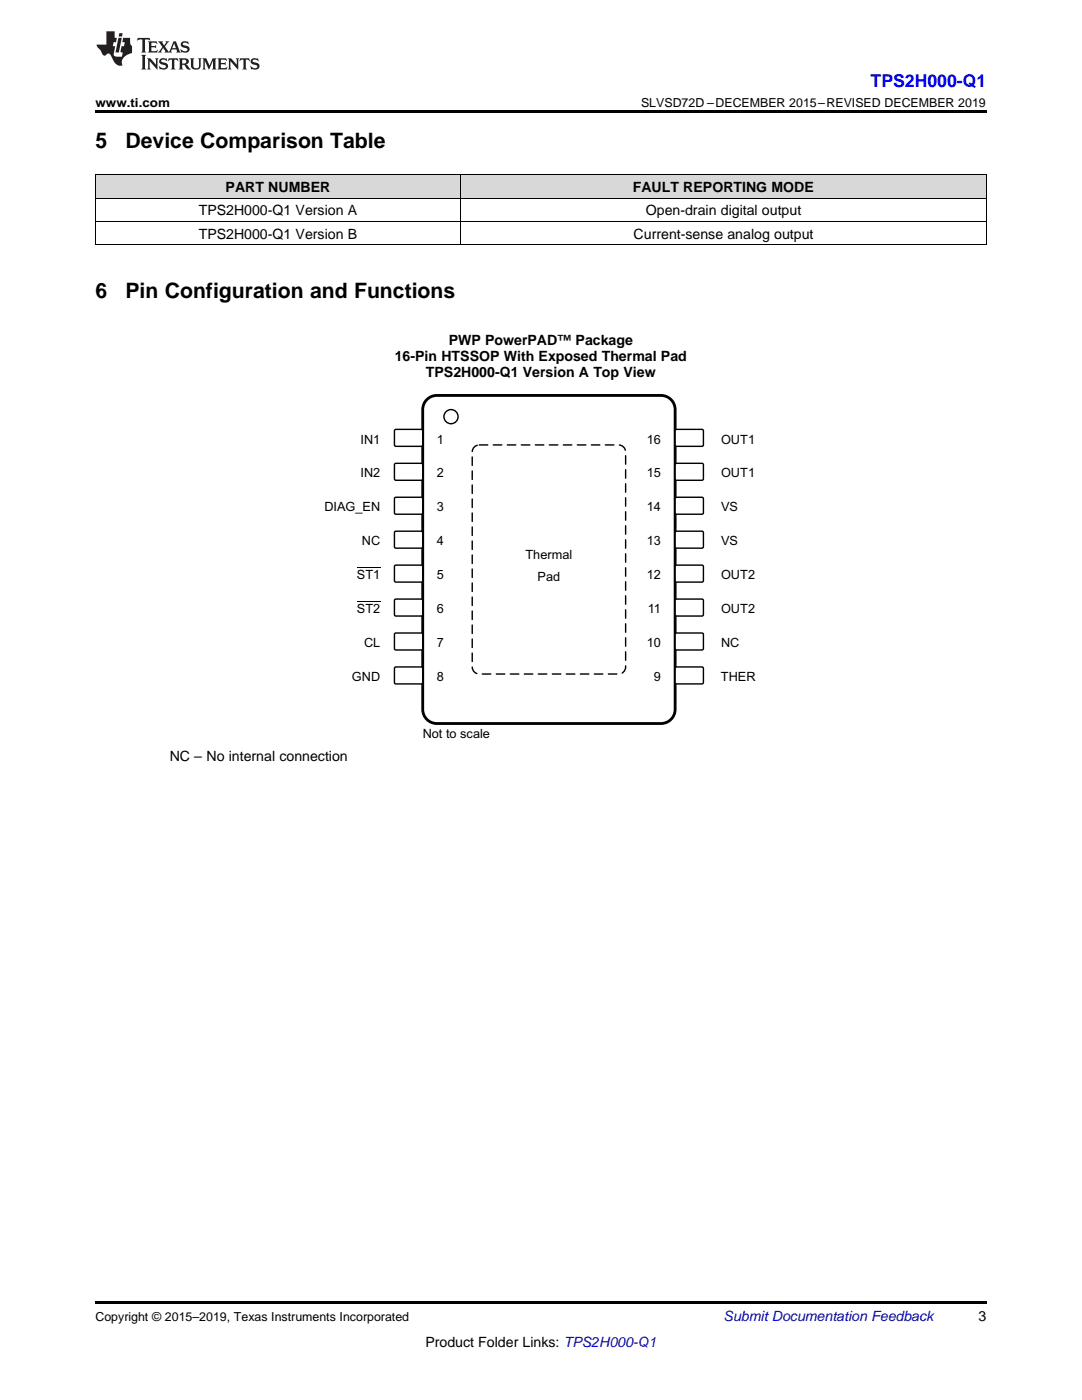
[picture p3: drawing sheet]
<svg xmlns="http://www.w3.org/2000/svg" width="216mm" height="279mm" viewBox="0 0 216 279" stroke-linecap="round" stroke-linejoin="round" font-family="sans-serif">
<g fill="#d8d8d8">
<path d="M19 34.9h72.9v4.7h-72.9z"/>
<path d="M91.9 34.9h104.9v4.7h-104.9z"/>
</g>
<path d="M19 259.7h177.8v.5h-177.8z" fill="#000"/>
<circle cx="90" cy="83.2" r="1.41" fill="none" stroke="#000" stroke-width=".28"/>
<path d="M85 80a2.81 2.81 0 0 1 2.2-1.1h44.7a2.82 2.82 0 0 1 2.8 2.8v59.9a2.82 2.82 0 0 1-2.8 2.8h-44.7a2.82 2.82 0 0 1-2.9-2.8v-59.9l.1-.6z" fill="none" stroke="#000" stroke-width=".56"/>
<path d="M94.5 89.4l.7-.5 .4-.1h27.8a1.41 1.41 0 0 1 1.4 1.4v42.9a1.41 1.41 0 0 1-1.4 1.4h-27.8a1.41 1.41 0 0 1-1.4-1.4v-42.9z" fill="none" stroke="#000" stroke-width=".28" stroke-dasharray="1.7 1.1"/>
<path d="M78.8 85.7h5.4l.1 .3v2.9l-.2 .2-5.3-.1-.1-.2v-2.8z" fill="#fff"/>
<path d="M78.8 85.7h5.4l.1 .3v2.9l-.2 .2-5.3-.1-.1-.2v-2.8z" fill="none" stroke="#000" stroke-width=".28"/>
<path d="M134.9 85.7h5.3l.2 .3-.1 2.9-.2 .2-5.2-.1-.2-.2v-2.8z" fill="#fff"/>
<path d="M134.9 85.7h5.3l.2 .3-.1 2.9-.2 .2-5.2-.1-.2-.2v-2.8z" fill="none" stroke="#000" stroke-width=".28"/>
<path d="M78.8 92.5h5.4l.1 .2v3l-.2 .2-5.3-.1-.1-.2v-2.9z" fill="#fff"/>
<path d="M78.8 92.5h5.4l.1 .2v3l-.2 .2-5.3-.1-.1-.2v-2.9z" fill="none" stroke="#000" stroke-width=".28"/>
<path d="M134.9 92.5h5.3l.2 .2-.1 3-.2 .2-5.2-.1-.2-.2v-2.9z" fill="#fff"/>
<path d="M134.9 92.5h5.3l.2 .2-.1 3-.2 .2-5.2-.1-.2-.2v-2.9z" fill="none" stroke="#000" stroke-width=".28"/>
<path d="M78.7 99.4l.3-.2 5.2 .1 .1 .2v3l-.2 .1h-5.3l-.1-.3z" fill="#fff"/>
<path d="M78.7 99.4l.3-.2 5.2 .1 .1 .2v3l-.2 .1h-5.3l-.1-.3z" fill="none" stroke="#000" stroke-width=".28"/>
<path d="M134.8 99.4l.2-.2 5.2 .1 .2 .2-.1 3-.2 .1h-5.2l-.2-.3z" fill="#fff"/>
<path d="M134.8 99.4l.2-.2 5.2 .1 .2 .2-.1 3-.2 .1h-5.2l-.2-.3z" fill="none" stroke="#000" stroke-width=".28"/>
<path d="M78.8 106h5.4l.1 .3v3l-.2 .1h-5.3l-.1-.3v-2.8z" fill="#fff"/>
<path d="M78.8 106h5.4l.1 .3v3l-.2 .1h-5.3l-.1-.3v-2.8z" fill="none" stroke="#000" stroke-width=".28"/>
<path d="M134.9 106h5.3l.2 .3-.1 3-.2 .1h-5.2l-.2-.3v-2.8z" fill="#fff"/>
<path d="M134.9 106h5.3l.2 .3-.1 3-.2 .1h-5.2l-.2-.3v-2.8z" fill="none" stroke="#000" stroke-width=".28"/>
<path d="M78.8 112.8h5.4l.1 .3v2.9l-.2 .2-5.3-.1-.1-.2v-2.8z" fill="#fff"/>
<path d="M78.8 112.8h5.4l.1 .3v2.9l-.2 .2-5.3-.1-.1-.2v-2.8z" fill="none" stroke="#000" stroke-width=".28"/>
<path d="M71.2 113.3h3.3" fill="none" stroke="#000" stroke-width=".2"/>
<path d="M74.5 113.2h1.4v.2h-1.4z" fill-rule="evenodd" fill="#000"/>
<path d="M134.9 112.8h5.3l.2 .3-.1 2.9-.2 .2-5.2-.1-.2-.2v-2.8z" fill="#fff"/>
<path d="M134.9 112.8h5.3l.2 .3-.1 2.9-.2 .2-5.2-.1-.2-.2v-2.8z" fill="none" stroke="#000" stroke-width=".28"/>
<path d="M78.8 119.6h5.4l.1 .2v3l-.2 .1h-5.3l-.1-.2v-2.9z" fill="#fff"/>
<path d="M78.8 119.6h5.4l.1 .2v3l-.2 .1h-5.3l-.1-.2v-2.9z" fill="none" stroke="#000" stroke-width=".28"/>
<path d="M71.2 120.1h3.3" fill="none" stroke="#000" stroke-width=".2"/>
<path d="M74.5 120h1.4v.2h-1.4z" fill-rule="evenodd" fill="#000"/>
<path d="M134.9 119.6h5.3l.2 .2-.1 3-.2 .1h-5.2l-.2-.2v-2.9z" fill="#fff"/>
<path d="M134.9 119.6h5.3l.2 .2-.1 3-.2 .1h-5.2l-.2-.2v-2.9z" fill="none" stroke="#000" stroke-width=".28"/>
<path d="M78.8 126.4h5.4l.1 .2v3l-.2 .1h-5.3l-.1-.3v-2.8z" fill="#fff"/>
<path d="M78.8 126.4h5.4l.1 .2v3l-.2 .1h-5.3l-.1-.3v-2.8z" fill="none" stroke="#000" stroke-width=".28"/>
<path d="M134.9 126.4h5.3l.2 .2-.1 3-.2 .1h-5.2l-.2-.3v-2.8z" fill="#fff"/>
<path d="M134.9 126.4h5.3l.2 .2-.1 3-.2 .1h-5.2l-.2-.3v-2.8z" fill="none" stroke="#000" stroke-width=".28"/>
<path d="M78.7 133.2l.3-.1h5.2l.1 .3v3l-.2 .1h-5.3l-.1-.3z" fill="#fff"/>
<path d="M78.7 133.2l.3-.1h5.2l.1 .3v3l-.2 .1h-5.3l-.1-.3z" fill="none" stroke="#000" stroke-width=".28"/>
<path d="M134.8 133.2l.2-.1h5.2l.2 .3-.1 3-.2 .1h-5.2l-.2-.3z" fill="#fff"/>
<path d="M134.8 133.2l.2-.1h5.2l.2 .3-.1 3-.2 .1h-5.2l-.2-.3z" fill="none" stroke="#000" stroke-width=".28"/>
<path d="M19 34.9h177.8v14M19 39.5h177.8M19.1 34.9v14M91.9 34.9v14M19 48.8h177.8M19 44.2h177.8" fill="none" stroke="#000" stroke-width=".2"/>
<path d="M19 22h177.8v.5h-177.8zM19 48.9h.2zM196.7 48.9h.1z" fill="#000"/>
<g fill="#231f20">
<path d="M27.5 7.6l-.1 .5 .4-.2h.6v.1v2.1l-.2 .4h1l-.3-.4v-2.1l.1-.1h.5l.5 .2-.2-.5zM29.5 8.3l.2 .3v1.5l-.2 .4h1.8l.2-.6a1.04 1.04 0 0 1-1.3 .2v-.7h.6l.3 .2v-.6l-.3 .2h-.6v-.6l.8-.1 .4 .3-.2-.5zM31.5 8.3l.9 1.1-.9 1.1h.8l-.2-.2 .5-.7 .4 .7-.2 .2h1.5l-.1-.2 .1-.4h.9l.1 .4-.2 .2h1l-.3-.3-.7-1.9h-.5l-.9 2-.8-1 .9-1h-.8l.1 .3-.3 .5-.4-.6 .2-.2zM34.7 8.6l.4 1h-.7zM36.3 8.4a.63 .63 0 0 0-.2 .7 .63 .63 0 0 0 .6 .4l.6 .2 .1 .2a.75 .75 0 0 1-.7 .4 .75 .75 0 0 1-.6-.5l.1 .7 .1-.1a1.11 1.11 0 0 0 1.5-.6 1.13 1.13 0 0 0-1.2-.8l-.1-.4a1.04 1.04 0 0 1 1.2 .2l-.2-.5-.1 .1-.5-.2zM28.2 10.9l.2 .4v2.2l-.2 .4h1l-.3-.4v-2.2l.3-.4zM29.3 11.6l.3 .4v1.5l-.3 .4h.8l-.2-.4v-1.3l1.5 1.7v-1.9l.2-.4h-.7l.2 .4v.9l-1.1-1.3zM32 11.8a.62 .62 0 0 0-.2 .7 .62 .62 0 0 0 .6 .4l.6 .1 .1 .3a.76 .76 0 0 1-.7 .3 .76 .76 0 0 1-.6-.4l.1 .7 .1-.1a1.11 1.11 0 0 0 1.5-.6 1.13 1.13 0 0 0-1.2-.8l-.1-.4a1.04 1.04 0 0 1 1.2 .2l-.2-.6-.1 .1-.5-.1zM33.7 11.6l-.2 .6a.61 .61 0 0 1 .8-.3v1.6l-.2 .4h.9l-.2-.4v-1.6a.63 .63 0 0 1 .8 .3l-.2-.6zM35.6 11.6l.3 .4v1.5l-.3 .4h1l-.2-.2v-.8l.5 .2a.76 .76 0 0 0 1.2 .7l-1-1a.58 .58 0 0 0 .6-.5 .58 .58 0 0 0-.5-.6zM36.4 11.9h.1a.45 .45 0 0 1 .5 .1 .45 .45 0 0 1 .1 .5l-.7 .2zM37.9 11.6l.2 .2a2.17 2.17 0 0 0 .3 1.9 .99 .99 0 0 0 1.6-.6v-1.1l.2-.4h-.7l.2 .2a1.92 1.92 0 0 1-.2 1.8 .6 .6 0 0 1-.9-.5v-1.1l.2-.4zM40.4 11.6l.2 .4v1.5l-.2 .4h.7l-.2-.4v-1.4l.8 1.8 .8-1.8v1.4l-.2 .4h.9l-.2-.4v-1.5l.2-.4h-.8l-.6 1.5-.6-1.5zM43.4 11.6l.2 .4v1.5l-.2 .4h1.8l.2-.6a1.04 1.04 0 0 1-1.3 .1v-.6h.5l.4 .2v-.6l-.4 .2h-.5v-.7h.8l.3 .3-.1-.6zM45.5 11.6l.2 .4v1.5l-.2 .4h.7l-.2-.4v-1.3l1.5 1.7v-1.9l.2-.4h-.7l.2 .4v.9l-1.1-1.3zM47.9 11.6l-.1 .6a.61 .61 0 0 1 .8-.3v1.6l-.3 .4h1l-.3-.4 .1-1.6a.63 .63 0 0 1 .7 .3l-.1-.6zM50.2 11.8a.62 .62 0 0 0-.2 .7 .62 .62 0 0 0 .6 .4l.6 .1 .2 .3a.76 .76 0 0 1-.8 .3 .76 .76 0 0 1-.6-.4l.1 .7 .2-.1a1.11 1.11 0 0 0 1.5-.6 1.13 1.13 0 0 0-1.3-.8l-.1-.4a1.04 1.04 0 0 1 1.2 .2l-.1-.6-.2 .1-.5-.1z"/>
<path d="M21.2 6.3v2.6h-1.9l.1 .4 .7 .9a.91 .91 0 0 0 1 .8 .56 .56 0 0 1 .5-.3 .56 .56 0 0 1 .5 .3l.4 .8a1.53 1.53 0 0 0 1.9 1.2 1.54 1.54 0 0 1 1-2.1l.9-.3v-1.4a1.52 1.52 0 0 1-.3-1.6h-1.4l-.2 .8h.5l-.2 .8h-.4l-.2 1v.2l.4 .1-.2 .8a1.93 1.93 0 0 1-1.6-.3l.3-1.8h-.5l.2-.8h.4l.2-.8h-.4v-1.3zM23.6 7.6l-.6 2.9h.7l.6-2.9zM23.8 6.6l-.1 .7h.6l.2-.7z"/>
</g>
<g font-size="4.2">
<text x="19" y="29.6">5</text>
<text x="25" y="29.6">Device Comparison Table</text>
<text x="19" y="59.4">6</text>
<text x="25" y="59.4">Pin Configuration and Functions</text>
</g>
<text font-size="3.5" fill="#00f" x="173.7" y="17.3">TPS2H000-Q1</text>
<g font-size="2.8">
<text x="45" y="38.3">PART NUMBER</text>
<text x="126.3" y="38.3">FAULT REPORTING MODE</text>
<text x="39.7" y="43">TPS2H000-Q1 Version A</text>
<text x="39.7" y="47.6">TPS2H000-Q1 Version B</text>
<text x="126.4" y="47.6">Current-sense analog output</text>
<text x="128.9" y="43">Open-drain digital output</text>
<text x="89.5" y="68.9">PWP PowerPAD™ Package</text>
<text x="78.8" y="72.1">16-Pin HTSSOP With Exposed Thermal Pad</text>
<text x="85" y="75.3">TPS2H000-Q1 Version A Top View</text>
<text x="33.9" y="151.8">NC – No internal connection</text>
<text x="195.3" y="263.6">3</text>
<text x="84.9" y="268.9">Product Folder Links: TPS2H000-Q1</text>
</g>
<text font-size="2.8" fill="#0000c8" x="144.4" y="263.6">Submit Documentation Feedback</text>
<g font-size="2.5">
<text x="19" y="21.4">www.ti.com</text>
<text x="127.9" y="21.4">SLVSD72D –DECEMBER 2015–REVISED DECEMBER 2019</text>
<text x="71.9" y="88.5">IN1</text>
<text x="87.2" y="88.5">1</text>
<text x="129.1" y="88.5">16</text>
<text x="143.9" y="88.5">OUT1</text>
<text x="71.9" y="95.3">IN2</text>
<text x="87.2" y="95.3">2</text>
<text x="129.1" y="95.3">15</text>
<text x="143.9" y="95.3">OUT1</text>
<text x="64.7" y="102.1">DIAG_EN</text>
<text x="87.2" y="102.1">3</text>
<text x="129.1" y="102.1">14</text>
<text x="143.9" y="102.1">VS</text>
<text x="72.2" y="108.8">NC</text>
<text x="87.2" y="108.8">4</text>
<text x="104.9" y="111.7">Thermal</text>
<text x="129.1" y="108.8">13</text>
<text x="143.9" y="108.8">VS</text>
<text x="71.2" y="115.6">ST1</text>
<text x="87.2" y="115.6">5</text>
<text x="107.3" y="115.9">Pad</text>
<text x="129.1" y="115.6">12</text>
<text x="143.9" y="115.6">OUT2</text>
<text x="71.2" y="122.4">ST2</text>
<text x="87.2" y="122.4">6</text>
<text x="129.3" y="122.4">11</text>
<text x="143.9" y="122.4">OUT2</text>
<text x="72.6" y="129.2">CL</text>
<text x="87.2" y="129.2">7</text>
<text x="129.1" y="129.2">10</text>
<text x="143.9" y="129.2">NC</text>
<text x="70.2" y="135.9">GND</text>
<text x="87.2" y="135.9">8</text>
<text x="130.5" y="135.9">9</text>
<text x="143.8" y="135.9">THER</text>
<text x="84.3" y="147.2">Not to scale</text>
<text x="19" y="263.6">Copyright © 2015–2019, Texas Instruments Incorporated</text>
</g>
</svg>
